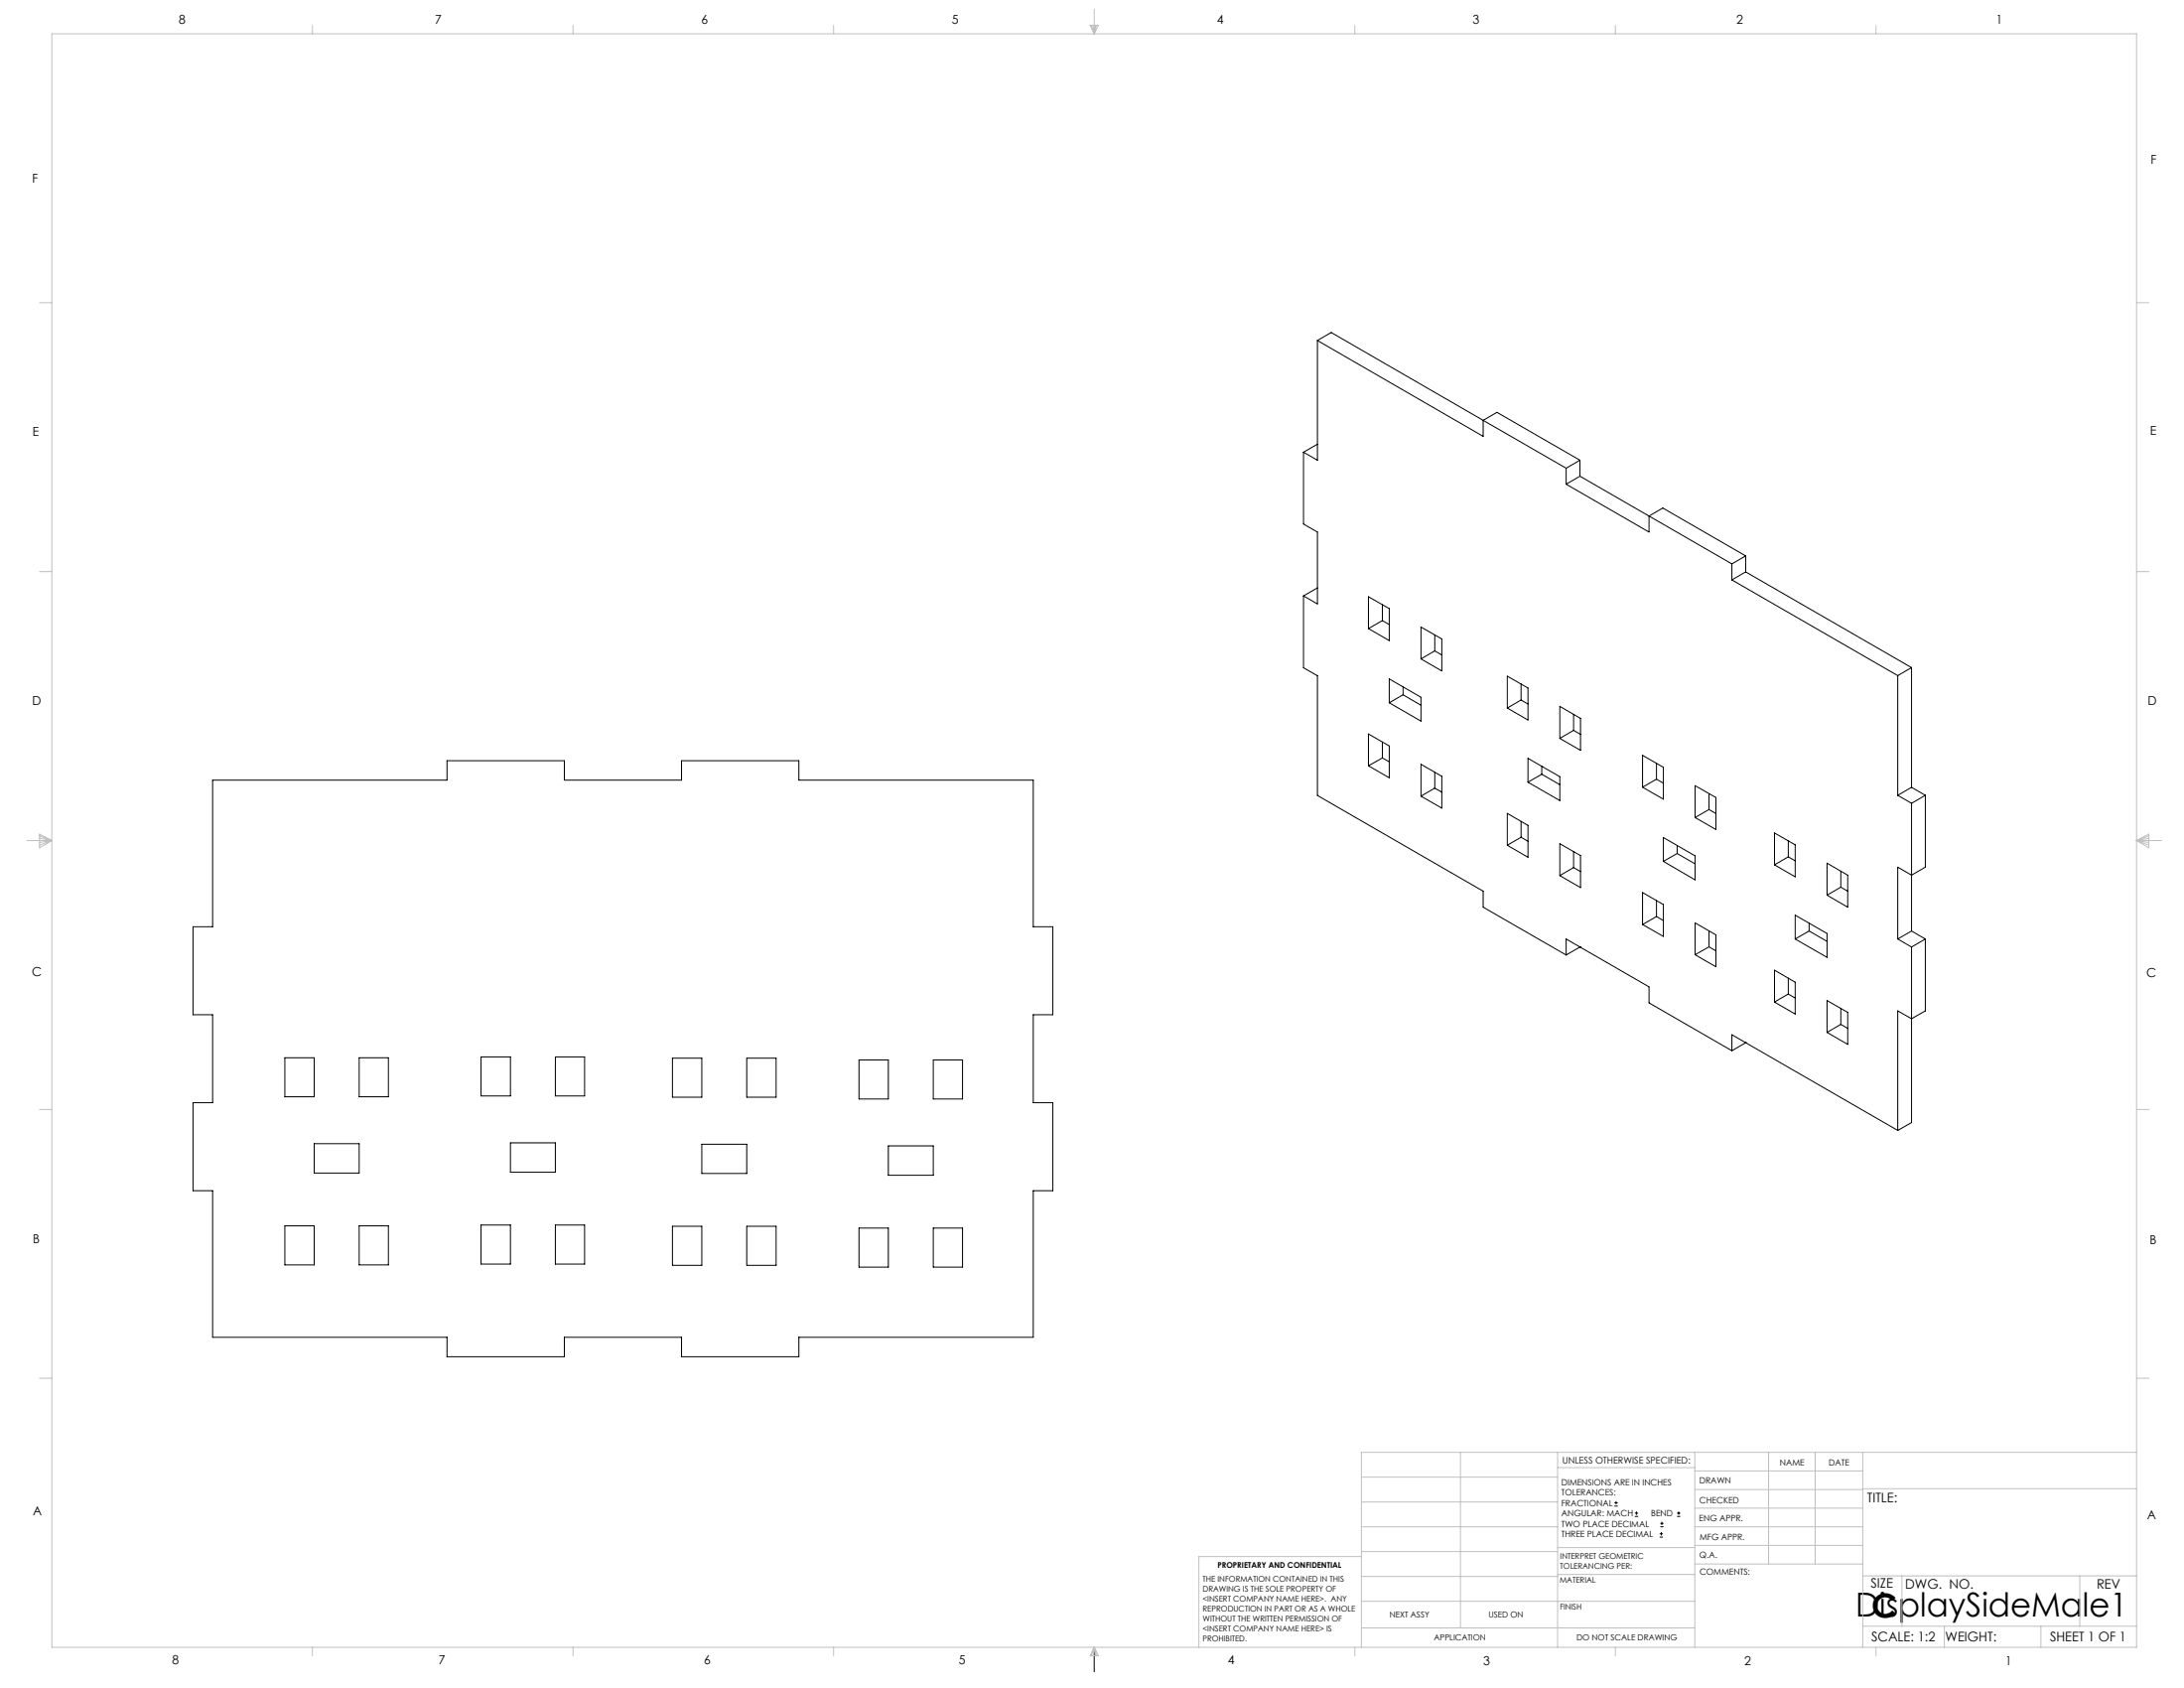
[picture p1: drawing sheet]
<svg xmlns="http://www.w3.org/2000/svg" width="559mm" height="432mm" viewBox="0 0 559 432" stroke-linecap="round" stroke-linejoin="round" font-family="sans-serif">
<g fill="none" stroke="#000" stroke-width=".25">
<path d="M337.1 87.1l42.4 24.5v-4.1l3.5-2 21.2 12.2M337.1 87.1l3.5-2 60.1 34.7M337.1 87.1v30.6l-3.6-2M333.5 115.7v18.4l3.6 2v18.4l-3.6-2.1M337.1 113.6l-3.6 2.1M400.7 119.8v4.1M404.2 117.7l-3.5 2.1M404.2 117.7v4.1M400.7 123.9l21.2 12.2v-4.1M404.2 121.8l17.7 10.2M404.2 121.8l-3.5 2.1M421.9 132l21.2 12.3"/>
<path d="M421.9 132l3.5-2 21.3 12.2M333.5 152.4v18.4l3.6 2.1v30.6l42.4 24.5v4.1l21.2 12.2M337.1 150.4l-3.6 2M350.1 152.6l5.4 3.1v8.2l-5.4-3.1zM353.7 158.8l1.8 1M353.7 158.8l-3.6 2M353.7 154.7v4.1M443.1 148.3l42.5 24.5M443.1 144.3v4M446.7 146.3l42.4 24.5M446.7 146.3l-3.6 2M446.7 142.2l-3.6 2.1"/>
<path d="M446.7 142.2v4.1M355.5 173.7l8.1 4.7v6.1l-8.1-4.7zM359 177.7l-3.5 2.1M359 177.7l4.6 2.7M359 175.7v2M363.6 160.4l5.3 3v8.2l-5.3-3zM367.1 166.5l-3.5 2.1M367.1 162.4v4.1M367.1 166.5l1.8 1M385.7 173l5.2 3v8.2l-5.2-3.1zM389.2 179.1l1.7 1M389.2 179.1l-3.5 2"/>
<path d="M389.2 175v4.1M485.6 172.8v30.6M489.1 170.8v30.6M489.1 170.8l-3.5 2M54.4 199.6h60v-5h30v5h30v-5h30v5h60v37.5h5v22.5h-5v22.5h5v22.5h-5v37.5h-60v5h-30v-5h-30v5h-30v-5h-60v-37.5h-5v-22.5h5v-22.5h-5v-22.5h5zM350.1 187.7l5.4 3.1v8.2l-5.4-3.1zM353.7 189.8v4.1M353.7 193.9l-3.6 2M353.7 193.9l1.8 1M363.6 195.5l5.3 3.1v8.1l-5.3-3zM367.1 197.6v4M390.9 194l8.2 4.7v6.1l-8.2-4.7z"/>
<path d="M394.5 198l-3.6 2.1M394.5 198l4.6 2.7M394.5 196v2M399.1 180.7l5.3 3.1v8.1l-5.3-3zM402.6 186.8l-3.5 2.1M402.6 182.7v4.1M402.6 186.8l1.8 1.1M420.3 193.2l5.3 3.1v8.1l-5.3-3zM423.8 199.3l1.8 1M423.8 199.3l-3.5 2.1M423.8 195.3v4M367.1 201.6l-3.5 2.1"/>
<path d="M367.1 201.6l1.8 1M385.7 208.1l5.2 3v8.2l-5.2-3.1zM389.2 210.1v4.1M389.2 214.2l1.7 1M389.2 214.2l-3.5 2M399.1 215.8l5.3 3.1v8.1l-5.3-3zM402.6 217.9v4M425.6 214.2l8.1 4.7v6.2l-8.1-4.8zM429.1 218.3l-3.5 2M429.1 218.3l4.6 2.7M429.1 216.3v2M433.7 201l5.3 3v8.2l-5.3-3.1z"/>
<path d="M437.3 207.1l-3.6 2M437.3 203v4.1M437.3 207.1l1.7 1M454 213.1l5.3 3v8.2l-5.3-3.1zM457.6 219.2l1.7 1M457.6 219.2l-3.6 2M457.6 215.1v4.1M485.6 203.4l3.5 2.1M489.1 205.5v32.7M489.1 201.4l-3.5 2M489.1 201.4l3.5 2M492.6 203.4v18.4l-3.5 2.1-3.5-2.1v18.4"/>
<path d="M492.6 203.4l-3.5 2.1M402.6 221.9l-3.5 2.1M402.6 221.9l1.8 1.1M420.3 228.3l5.3 3.1v8.1l-5.3-3zM423.8 230.4v4.1M423.8 234.5l1.8 1M423.8 234.5l-3.5 2M433.7 236.1l5.3 3v8.2l-5.3-3.1zM437.3 238.1v4.1M459.3 234.1l8.2 4.7v6.1l-8.2-4.7zM462.9 238.2l-3.6 2M462.9 238.2l4.6 2.6"/>
<path d="M462.9 236.1v2.1M467.5 220.8l5.3 3.1v8.2l-5.3-3.1zM471 226.9l-3.5 2.1M471 222.8v4.1M471 226.9l1.8 1.1M489.1 238.2l-3.5 2M489.1 238.2l3.5 2M400.7 244.3v-4.1l21.2 12.2v4.1l21.2 12.3M404.2 242.3h.1M404.2 242.3l-3.5 2M437.3 242.2l-3.6 2M437.3 242.2l1.7 1"/>
<path d="M454 248.2l5.3 3v8.2l-5.3-3.1zM457.6 250.2v4.1M457.6 254.3l1.7 1M457.6 254.3l-3.6 2M467.5 255.9l5.3 3.1v8.2l-5.3-3.1zM471 258v4M485.6 240.2l3.5 2.1M489.1 242.3v44.9l-3.5 2M492.6 240.2v18.4l-3.5 2-3.5-2v30.6M492.6 240.2l-3.5 2.1M72.9 270.6h7.5v10h-7.5zM91.9 270.6h7.5v10h-7.5z"/>
<path d="M123.1 270.4h7.5v10h-7.5zM142.1 270.4h7.5v10h-7.5zM172 270.7h7.6v10h-7.6zM191.1 270.7h7.5v10h-7.5zM219.8 271.1h7.5v10h-7.5zM238.8 271.1h7.5v10h-7.5zM443.1 268.8v-4.1l42.5 24.5M446.7 266.7h.1M446.7 266.7l-3.6 2.1M471 262l-3.5 2.1M471 262l1.8 1.1M80.4 292.6h11.5v7.5h-11.5z"/>
<path d="M130.6 292.3h11.5v7.6h-11.5zM179.6 292.7h11.5v7.5h-11.5zM227.3 293.1h11.5v7.5h-11.5zM72.9 313.6h7.5v10h-7.5zM91.9 313.6h7.5v10h-7.5zM123.1 313.4h7.5v10h-7.5zM142.1 313.4h7.5v10h-7.5zM172 313.7h7.6v10h-7.6zM191.1 313.7h7.5v10h-7.5zM219.8 314.1h7.5v10h-7.5zM238.8 314.1h7.5v10h-7.5zM413.1 385.3h.8"/>
<path d="M413.1 384.4h.8M413.5 384v.8M418.3 387.9h.8M418.3 387.1h.8M418.7 386.6v.9M424.6 393.2h.9M424.6 392.4h.9M424.8 390.6h.8M424.8 389.7h.8M425.1 391.9v.9M425.2 389.3v.8M429.1 387.9h.8"/>
<path d="M429.1 387.1h.8M429.5 386.6v.9M280 421.4v6.3"/>
</g>
<g fill="none" stroke="#c0c0c0" stroke-width=".25">
<path d="M13.3 8.6h533.4v412.8h-533.4zM79.9 6.5v2.1M146.6 6.5v2.1M213.3 6.5v2.1M278.9 6.5h2.2l-1.1 2.1zM279.1 6.5l.9 2.1M279.6 6.5l.4 2.1M280 2.4v6.2M280.3 6.5l-.3 2.1M280.6 6.5l-.6 2.1M346.6 6.5v2.1M413.3 6.5v2.1"/>
<path d="M480 6.5v2.1M10.1 77.4h3.2M546.7 77.4h3.1M10.1 146.2h3.2M546.7 146.2h3.1M6.9 215h6.4M10.1 213.4l3.2 1.6-3.2 1.9zM10.1 213.8l3.2 1.2M10.1 214.4l3.2 .6M13.3 215l-3.2 1.2M13.3 215l-3.2 .5M546.7 215h6.3"/>
<path d="M546.7 215l3.1 .5M546.7 215l3.1 1.2M546.7 215l3.1-1.6v3.5zM549.8 214.4l-3.1 .6M549.8 213.8l-3.1 1.2M10.1 283.8h3.2M546.7 283.8h3.1M10.1 352.6h3.2M546.7 352.6h3.1M348.3 377.9h50.2M373.7 371.5v44.9M398.5 371.5v49.9"/>
<path d="M398.5 375.4h35.1M433.6 371.5v49.9M433.6 376.3h43M452.5 371.5v28.6M464.4 371.5v28.6M476.6 371.5v49.9M546.7 371.5h-198.4v49.9M348.3 396.9h50.2M348.3 390.6h50.2M348.3 384.2h50.2M348.3 398.2h-41.6v23.2M398.5 395.9h35.1"/>
<path d="M433.6 385.8h43M433.6 381h43M433.6 390.6h43M433.6 395.3h43M476.6 380.8h70.1M348.3 416.4h85.3M348.3 409.6h85.3M348.3 403.3h50.2M398.5 402.8h35.1M433.6 400.1h43M476.6 416h70.1M476.6 403.1h70.1"/>
<path d="M486.6 403.1v12.9M497.5 416v5.4M522.2 416v5.4M532.1 403.1v12.9M79.9 421.4v2.1M146.6 421.4v2.1M213.3 421.4v2.1M280 421.4l1.1 2.2h-2.2zM280 421.4l.6 2.2M280 421.4l-.9 2.2M280 421.4l-.4 2.2M280 421.4l.3 2.2"/>
<path d="M346.6 421.4v2.1M413.3 421.4v2.1M480 421.4v2.1"/>
</g>
<g font-size="8.5">
<text x="474.8" y="413.5">DisplaySideMale1</text>
<text x="478.9" y="413.7">C</text>
</g>
<g font-size="3.4">
<text x="477.8" y="384.2">TITLE:</text>
<text x="478.7" y="406.3">SIZE</text>
<text x="487.5" y="406.3">DWG. NO.</text>
<text x="536.5" y="406.4">REV</text>
<text x="478.8" y="419.8">SCALE: 1:2</text>
<text x="497.7" y="419.9">WEIGHT:</text>
<text x="524.5" y="419.8">SHEET 1 OF 1</text>
</g>
<g font-size="3.2">
<text x="45.7" y="6.1">8</text>
<text x="111.3" y="6.1">7</text>
<text x="179.5" y="6.1">6</text>
<text x="243.5" y="6.1">5</text>
<text x="311.3" y="6">4</text>
<text x="376.8" y="6.1">3</text>
<text x="444.3" y="6.1">2</text>
<text x="510.7" y="6">1</text>
<text x="550.3" y="41.8">F</text>
<text x="8.2" y="46.6">F</text>
<text x="8.4" y="111.5">E</text>
<text x="550.1" y="111.2">E</text>
<text x="8.2" y="180.2">D</text>
<text x="549.6" y="180.4">D</text>
<text x="8.2" y="249.7">C</text>
<text x="549.2" y="249.9">C</text>
<text x="8.4" y="318">B</text>
<text x="550" y="318.2">B</text>
<text x="8.4" y="387.6">A</text>
<text x="549.4" y="388.7">A</text>
<text x="44.1" y="425.8">8</text>
<text x="112.2" y="425.8">7</text>
<text x="180.2" y="425.8">6</text>
<text x="245.3" y="425.7">5</text>
<text x="314.1" y="425.7">4</text>
<text x="379.5" y="425.8">3</text>
<text x="446.4" y="425.8">2</text>
<text x="513.1" y="425.8">1</text>
</g>
<text font-size="2.4" x="399.7" y="374.3">UNLESS OTHERWISE SPECIFIED:</text>
<g font-size="2.2">
<text x="455.4" y="374.8">NAME</text>
<text x="467.9" y="374.8">DATE</text>
<text x="399.5" y="379.9">DIMENSIONS ARE IN INCHES</text>
<text x="399.5" y="382.6">TOLERANCES:</text>
<text x="434.8" y="379.6">DRAWN</text>
<text x="399.5" y="385.2">FRACTIONAL</text>
<text x="399.5" y="387.9">ANGULAR: MACH</text>
<text x="422.4" y="387.9">BEND</text>
<text x="434.8" y="389.1">ENG APPR.</text>
<text x="434.8" y="384.5">CHECKED</text>
<text x="399.5" y="390.5">TWO PLACE DECIMAL</text>
<text x="399.5" y="393.2">THREE PLACE DECIMAL</text>
<text x="434.9" y="393.9">MFG APPR.</text>
<text x="434.8" y="398.6">Q.A.</text>
<text x="434.9" y="402.8">COMMENTS:</text>
</g>
<g font-size="2.1">
<text x="355.5" y="413.9">NEXT ASSY</text>
<text x="380.8" y="413.9">USED ON</text>
<text x="366.9" y="419.7">APPLICATION</text>
<text x="403.4" y="419.7">DO NOT SCALE DRAWING</text>
</g>
<g font-size="2">
<text x="311.5" y="401.1">PROPRIETARY AND CONFIDENTIAL</text>
<text x="399.2" y="398.8">INTERPRET GEOMETRIC</text>
<text x="399.2" y="401.3">TOLERANCING PER:</text>
<text x="307.7" y="404.7">THE INFORMATION CONTAINED IN THIS</text>
<text x="307.7" y="407.2">DRAWING IS THE SOLE PROPERTY OF</text>
<text x="399.1" y="404.8">MATERIAL</text>
<text x="307.7" y="409.7">&lt;INSERT COMPANY NAME HERE&gt;. ANY</text>
<text x="307.7" y="412.3">REPRODUCTION IN PART OR AS A WHOLE</text>
<text x="399.1" y="411.7">FINISH</text>
<text x="307.7" y="414.8">WITHOUT THE WRITTEN PERMISSION OF</text>
<text x="307.7" y="417.3">&lt;INSERT COMPANY NAME HERE&gt; IS</text>
<text x="307.7" y="419.8">PROHIBITED.</text>
</g>
</svg>
